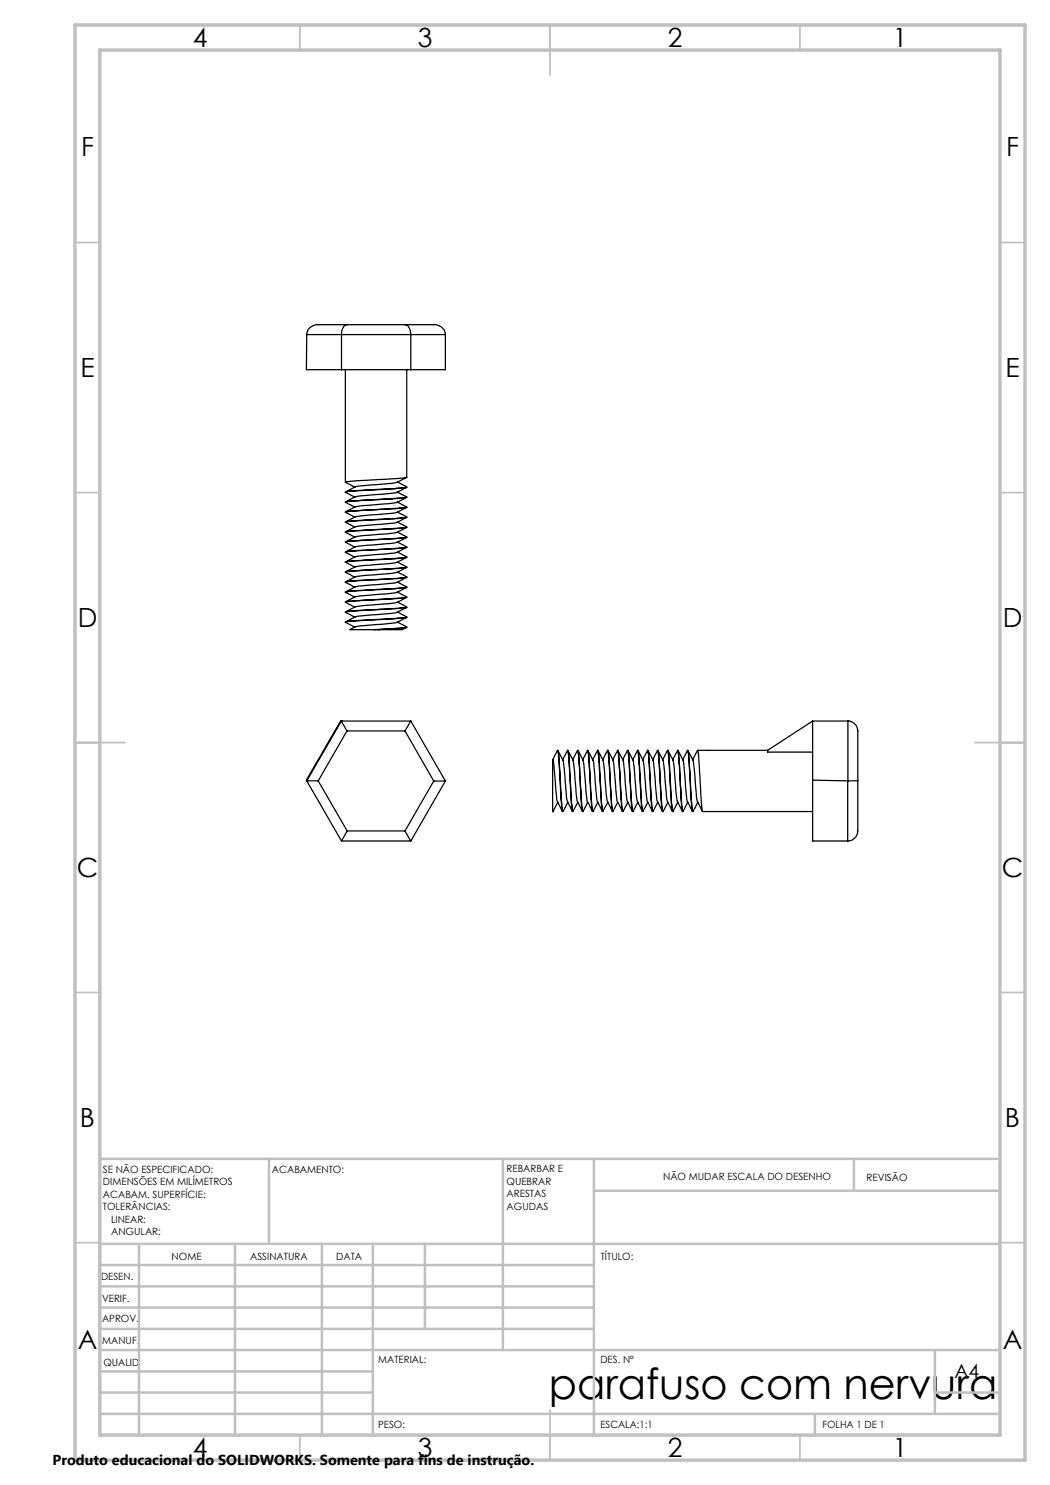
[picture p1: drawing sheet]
<svg xmlns="http://www.w3.org/2000/svg" width="210mm" height="297mm" viewBox="0 0 210 297" stroke-linecap="round" stroke-linejoin="round" font-family="sans-serif">
<g fill="none" stroke="#c0c0c0" stroke-width=".35">
<path d="M60 5v5M110 5v10M160 5v5M15 48.5h5M200 48.5h5M15 98.5h5M200 98.5h5M15 148.5h10M195 148.5h10M15 198.5h5M200 198.5h5M15 248.5h5"/>
<path d="M200 248.5h5M60 287v5M110 282v10M160 287v5"/>
</g>
<g fill="none" stroke="#c0c0c0" stroke-width=".5">
<path d="M53.8 231.8v17M100.6 231.8v38.2M118.8 231.8v55.2M118.8 238.2h81.2M170.8 231.8v6.4M200 231.8h-180v55.2M20 248.8h180M20 257.3h98.8M20 253h98.8M27.8 248.8v38.2M47 248.8v38.2M64.4 248.8v38.2"/>
<path d="M74.6 248.8v38.2M85 248.8v17M20 265.8h98.8M20 261.5h98.8M20 278.5h54.6M20 274.3h54.6M20 270h180M187 278.5h13M187 270v12.8M20 282.8h180M163 282.8v4.2"/>
</g>
<path d="M15 5h190v287h-190zM20 10h180v277h-180z" fill="none" stroke="#c0c0c0" stroke-width=".7"/>
<g fill="none" stroke="#000" stroke-width=".25">
<path d="M61.3 66.9a2.13 2.13 0 0 1 2.3-2h23.1a2.13 2.13 0 0 1 2.4 2M61.3 66.9h27.8M61.3 66.9v7h27.8v-7M61.3 66.9h.1M69.1 73.9v22.5M69.4 64.9a1.68 1.68 0 0 0-1.1 2v7M81 64.9a1.74 1.74 0 0 1 1.2 2v7M81.4 73.9v21.6l-1.8 .2-9.3 .5-1.2 .3M69.1 98.5l1.8 .9M69.1 96.5l1.8 .9M71 99.4l-1.9 1M71 97.4l-1.9 1"/>
<path d="M79.5 98.4l1.9 1-1.2 .2-7.9 .5a8.6 8.6 0 0 0-3.2 .3M79.5 96.4l1.9 1-2.6 .3-6.5 .4a6.9 6.9 0 0 0-3.2 .4M81.3 99.5a6.9 6.9 0 0 1-4.5 1.3l-5.8 .6M81.3 97.5a6.7 6.7 0 0 1-4.5 1.3l-5.8 .6M81.3 95.5a6.9 6.9 0 0 1-4.5 1.3l-5.1 .4-.7 .2M81.4 99.4a78.5 78.5 0 0 1-10.5 .8l-1.8 .3M81.4 97.4l-.7 .2-1.8 .2-9.2 .5-.6 .2M69.1 118.5l1.8 .9M69.1 116.5l1.8 .9M69.1 114.5l1.8 .9M69.1 112.5l1.8 .9M69.1 110.5l1.8 .9"/>
<path d="M69.1 108.5l1.8 .9M69.1 106.5l1.8 .9M69.1 104.5l1.8 .9M69.1 102.5l1.8 .9M69.1 100.5l1.8 .9M71 119.4l-1.9 1M71 117.4l-1.9 1M71 115.4l-1.9 1M71 113.4l-1.9 1M71 111.4l-1.9 1M71 109.4l-1.9 1M71 107.4l-1.9 1"/>
<path d="M71 105.4l-1.9 1M71 103.4l-1.9 1M71 101.4l-1.9 1M79.4 104.5l-.7 .1-7.7 .8M79.5 118.4l1.9 1-1.2 .2-7.9 .5a8.6 8.6 0 0 0-3.2 .3M79.5 116.4l1.9 1-2.6 .3-6.5 .4a6.9 6.9 0 0 0-3.2 .4M79.5 114.4l1.9 1-2.6 .3a73.7 73.7 0 0 0-9.7 .7M79.5 112.4l1.9 1-1.8 .3-9.3 .5-1.2 .2M79.5 110.4l1.9 1-2.6 .3-6.5 .4a6.9 6.9 0 0 0-3.2 .4M79.5 108.4l1.9 1-2.6 .3-9.1 .5-.6 .3M79.5 106.4l1.9 1-2.6 .3a73.7 73.7 0 0 0-9.7 .7M79.5 104.4l1.9 1-1.2 .2-7.9 .5a8.6 8.6 0 0 0-3.2 .3"/>
<path d="M79.5 102.4l1.9 1-2.6 .3-9.1 .5-.6 .3M79.5 100.4l1.9 1-2.6 .3a73.7 73.7 0 0 0-9.7 .7M81.3 119.5a6.9 6.9 0 0 1-4.5 1.3l-5.8 .6M81.3 117.5a6.7 6.7 0 0 1-4.5 1.3l-5.8 .6M81.3 115.5a6.7 6.7 0 0 1-4.5 1.3l-5.8 .6M81.3 113.5a6.9 6.9 0 0 1-4.5 1.3l-5.8 .6M81.3 111.5a7.3 7.3 0 0 1-4.5 1.3l-4 .3-1.8 .3M81.3 109.5a6.7 6.7 0 0 1-4.5 1.3l-5.8 .6M81.3 107.5a6.9 6.9 0 0 1-4.5 1.3l-5.8 .6M81.3 105.5a7.3 7.3 0 0 1-4.5 1.3l-4 .3-1.8 .3M81.3 103.5l-1.9 1M81.3 101.5a6.9 6.9 0 0 1-4.5 1.3l-5.8 .6"/>
<path d="M81.4 119.4a78.5 78.5 0 0 1-10.5 .8l-1.8 .3M81.4 117.4l-.7 .2-1.8 .2-9.2 .5-.6 .2M81.4 115.4a26.2 26.2 0 0 1-6.2 .6l-4.9 .2-1.2 .3M81.4 113.4l-1.2 .3-9.3 .5-1.8 .3M81.4 111.4a78.5 78.5 0 0 1-10.5 .8l-1.8 .3M81.4 109.4a17.2 17.2 0 0 1-4.9 .5l-6.2 .3-1.2 .3M81.4 107.4a8.6 8.6 0 0 1-3.3 .4l-7.8 .4-1.2 .3M81.4 105.4a78.5 78.5 0 0 1-10.5 .8l-1.8 .3M81.4 103.4a17.2 17.2 0 0 1-4.9 .5l-6.2 .3-1.2 .3M81.4 101.4a8.6 8.6 0 0 1-3.3 .4l-7.8 .4-1.2 .3M69.1 122.5l1.8 .9M69.1 120.5l1.8 .9"/>
<path d="M69.1 124.5l1.8 .9M71 123.4l-1.9 1M71 121.4l-1.9 1M71 125.4l-1 .5h4.8M74.8 125.9h.8M79.5 122.4l1.9 1-2.6 .3-6.5 .4a6.9 6.9 0 0 0-3.2 .4M79.5 120.4l1.9 1-2.6 .3a73.7 73.7 0 0 0-9.7 .7M79.5 124.4l1.9 1-1.2 .2-5.4 .3M81.3 123.5a6.7 6.7 0 0 1-4.5 1.3l-5.8 .6M81.3 121.5a6.9 6.9 0 0 1-4.5 1.3l-5.1 .4-.7 .2M81.3 125.5a4.6 4.6 0 0 1-3 .4h-2.7M81.4 125.4l-1.2 .3-4.6 .2"/>
<path d="M81.4 123.4l-.7 .2-1.8 .2-9.2 .5-.6 .2M81.4 121.4a8.6 8.6 0 0 1-3.3 .4l-7.8 .4-1.2 .3M61.3 156.2h.1M61.3 156.2h2.3M61.3 156.2l7 12M63.6 156.2l5.8 10M68.3 144.2l1.1 2M68.3 144.2h.1M68.3 144.2l-7 12M69.4 146.2l-5.8 10M69.4 146.2h11.6M81 146.2l5.7 10"/>
<path d="M82.2 144.2l-1.2 2M82.2 144.2l6.9 12M82.2 144.2h-14.1l-6.8 11.8v.2M86.7 156.2h2.4M86.7 156.2l-5.7 10M89.1 156.2l-6.9 12M110.5 151.9l1-1.8 .2 .6 .5 9.1 .3 2.5M111.5 150.1l.2 .6 .6 9.1 .1 1.8 .2 .7M111.6 150.1a6.7 6.7 0 0 1 1.3 4.5l.1 1.6a15 15 0 0 0 .6 4.2M112.5 151.9l1-1.8 .2 1.1 .5 7.8a9.5 9.5 0 0 0 .3 3.3M113.5 150.1a11.4 11.4 0 0 1 .4 4.2l.4 6.2 .3 1.8M113.6 150.1a8 8 0 0 1 1.4 5.3l.2 3.2 .3 1.8"/>
<path d="M114.5 151.9l1-1.8 .3 1.8 .4 7.1a9.5 9.5 0 0 0 .4 3.3M115.5 150.1h.1M115.6 150.1l.2 1.8 .5 9.2 .3 1.2M115.6 150.1a6.9 6.9 0 0 1 1.3 4.5l.3 4 .3 1.8M116.6 151.9l.9-1.8 .2 .6 .5 9.1 .3 2.5M117.5 150.1a7.1 7.1 0 0 1 .4 3.3l.4 6.4 .1 1.8 .2 .7M117.6 150.1l1 1.9M118.5 151.9l1-1.8 .3 2.5 .4 6.4a9.5 9.5 0 0 0 .3 3.3M118.6 152l.7 7.7 .3 .7M119.5 150.1a11.4 11.4 0 0 1 .4 4.2l.4 6.2 .3 1.8M119.6 150.1a8 8 0 0 1 1.4 5.3l.1 1.6a8.7 8.7 0 0 0 .5 3.4M120.5 151.9l1-1.8 .3 1.8 .4 7.1a9.5 9.5 0 0 0 .4 3.3"/>
<path d="M121.5 150.1h.1M121.6 150.1l.2 1.1 .5 9.9 .3 1.2M121.6 150.1a6.9 6.9 0 0 1 1.3 4.5l.3 4 .3 1.8M122.6 151.9l.9-1.8 .2 .6 .5 9.1 .3 2.5M123.5 150.1a7.1 7.1 0 0 1 .4 3.3l.3 6.4 .2 1.8 .2 .7M123.6 150.1a6.7 6.7 0 0 1 1.3 4.5l.4 5.1 .3 .7M124.5 151.9l1-1.8 .2 1.1 .6 9.3 .2 1.8 1.1-1.9M125.5 150.1l.2 .6 .6 9.1 .3 2.5M125.6 150.1a6.7 6.7 0 0 1 1.3 4.5l.2 2.4a8.7 8.7 0 0 0 .5 3.4M126.5 151.9l1-1.8 .3 1.8 .4 7.1a9.5 9.5 0 0 0 .4 3.3M127.5 150.1h.1M127.6 150.1l.2 1.1 .5 9.9 .3 1.2"/>
<path d="M127.6 150.1a6.9 6.9 0 0 1 1.3 4.5l.2 2.4a7.7 7.7 0 0 0 .9 4.3l.5 1M128.6 151.9l.9-1.8 .3 1.8 .4 7.9 .3 2.5M129.5 150.1l.3 1.8 .4 7.9 .2 1.8 .2 .7M129.6 150.1a6.7 6.7 0 0 1 1.3 4.5l.4 5.1 .3 .7M130.5 151.9l1-1.8 .3 2.5 .5 7.9 .2 1.8M131.5 150.1l.2 .6 .6 9.1 .1 2.2 .2 .3M131.6 150.1a6.7 6.7 0 0 1 1.3 4.5l.4 4.6 .3 1.2M132.5 151.9l1-1.8 .2 1.1 .5 7.8a9.5 9.5 0 0 0 .3 3.3M133.5 150.1h.1M133.6 150.1l.3 2.5 .4 7.9 .3 1.8M133.6 150.1a6.9 6.9 0 0 1 1.3 4.5l.3 4 .3 1.8M134.5 151.9l1-1.8 .3 1.8 .4 7.1a9.5 9.5 0 0 0 .4 3.3"/>
<path d="M135.5 150.1h.1M135.6 150.1l.2 1.8 .5 9.2 .3 1.2M135.6 150.1a6.9 6.9 0 0 1 1.3 4.5l.4 5.1 .2 .7M136.5 151.9l1-1.8 .2 .6 .5 9.1 .3 2.5M137.5 150.1l.2 .6 .6 9.1 .1 1.8 .2 .7M137.6 150.1a6.7 6.7 0 0 1 1.3 4.5l.1 1.6a15 15 0 0 0 .6 4.2M138.5 151.9l1-1.8 .2 1.1 .6 9.3 .2 1.8h22M139.5 150.1h14M153.5 150.1v.3h9M162.5 144.2v24h7M162.5 144.2h7.1M162.5 156l7 .2"/>
<path d="M162.5 144.2l-9 5.9M169.5 156.2h.1M169.5 156.2v12M169.6 156.2h2M169.6 144.2a2.05 2.05 0 0 1 2 2v20a2.05 2.05 0 0 1-2.1 2M169.6 144.2v12M68.3 168.2h13.9M69.4 166.2l-1.1 2M69.4 166.2h11.6M81 166.2l1.2 2M110.5 162.3h.1M110.6 162.3h-.1"/>
<path d="M111.5 160.4l1 1.9M111.5 160.4l-.9 1.9M111.5 160.4l-.2-.7-.5-6.5-.2-1.3-.1 10.4M112.5 162.3h.1M113.6 160.4l.9 1.9M113.6 160.4l-1 1.9M115.5 160.4l1 1.9M115.6 160.4l-1 1.9M117.5 160.4l1 1.9M117.5 160.4l-.9 1.9M118.5 162.3h.1M119.6 160.4l.9 1.9"/>
<path d="M119.6 160.4l-1 1.9M121.6 160.4l.9 1.9M121.6 160.4l-1 1.9M123.5 160.4l1 1.9M123.5 160.4l-.9 1.9M124.5 162.3h.1M125.6 160.4l.9 1.9M125.6 160.4l-1 1.9M127.6 160.4l.9 1.9M129.6 160.4l-1 1.9M130.5 162.3h.1M131.6 160.4l.9 1.9"/>
<path d="M131.6 160.4l-1 1.9M132.5 162.3h.1M133.6 160.4l.9 1.9M133.6 160.4l-1 1.9M135.5 160.4l1 1.9M135.6 160.4l-1 1.9M137.5 160.4l1 1.9M137.5 160.4l-.9 1.9M138.5 162.3h.1M139.6 160.4l.9 1.9M139.6 160.4l-1 1.9"/>
</g>
<text font-size="8.5" x="109.8" y="279.7">parafuso com nervura</text>
<g font-size="5.3">
<text x="38.5" y="9.5">4</text>
<text x="83.5" y="9.5">3</text>
<text x="133.6" y="9.5">2</text>
<text x="178.6" y="9.5">1</text>
<text x="16.2" y="31.3">F</text>
<text x="201.2" y="31.3">F</text>
<text x="16.1" y="75.5">E</text>
<text x="201.1" y="75.5">E</text>
<text x="15.5" y="125.5">D</text>
<text x="200.5" y="125.5">D</text>
<text x="15.4" y="175.5">C</text>
<text x="200.4" y="175.5">C</text>
<text x="16" y="225.5">B</text>
<text x="201" y="225.5">B</text>
<text x="15.5" y="269.8">A</text>
<text x="200.5" y="269.8">A</text>
<text x="38.5" y="291.5">4</text>
<text x="83.5" y="291.5">3</text>
<text x="133.6" y="291.5">2</text>
<text x="178.6" y="291.5">1</text>
</g>
<text font-size="3.9" x="190.9" y="275.5">A4</text>
<text font-size="2.9" x="10.5" y="292.9">Produto educacional do SOLIDWORKS. Somente para fins de instrução.</text>
<g font-size="2">
<text x="20.6" y="234.6">SE NÃO ESPECIFICADO:</text>
<text x="20.6" y="237.1">DIMENSÕES EM MILÍMETROS</text>
<text x="20.6" y="239.6">ACABAM. SUPERFÍCIE:</text>
<text x="54.4" y="234.6">ACABAMENTO:</text>
<text x="101.3" y="234.5">REBARBAR E</text>
<text x="101.3" y="237">QUEBRAR</text>
<text x="101.3" y="239.5">ARESTAS</text>
<text x="132.6" y="236">NÃO MUDAR ESCALA DO DESENHO</text>
<text x="173.3" y="236.2">REVISÃO</text>
<text x="20.6" y="242.1">TOLERÂNCIAS:</text>
<text x="22.2" y="244.6">LINEAR:</text>
<text x="101.3" y="242">AGUDAS</text>
<text x="22.2" y="247.1">ANGULAR:</text>
<text x="34.3" y="252">NOME</text>
<text x="50" y="251.9">ASSINATURA</text>
<text x="67.2" y="251.9">DATA</text>
<text x="120.2" y="251.9">TÍTULO:</text>
<text x="20.2" y="256.1">DESEN.</text>
<text x="20.4" y="260.3">VERIF.</text>
<text x="20.4" y="264.4">APROV.</text>
<text x="20.5" y="268.8">MANUF.</text>
<text x="20.7" y="273.1">QUALID</text>
<text x="75.7" y="272.5">MATERIAL:</text>
<text x="120.1" y="272.5">DES. Nº</text>
<text x="75.6" y="285.5">PESO:</text>
<text x="120.1" y="285.6">ESCALA:1:1</text>
<text x="164.5" y="285.6">FOLHA 1 DE 1</text>
</g>
</svg>
